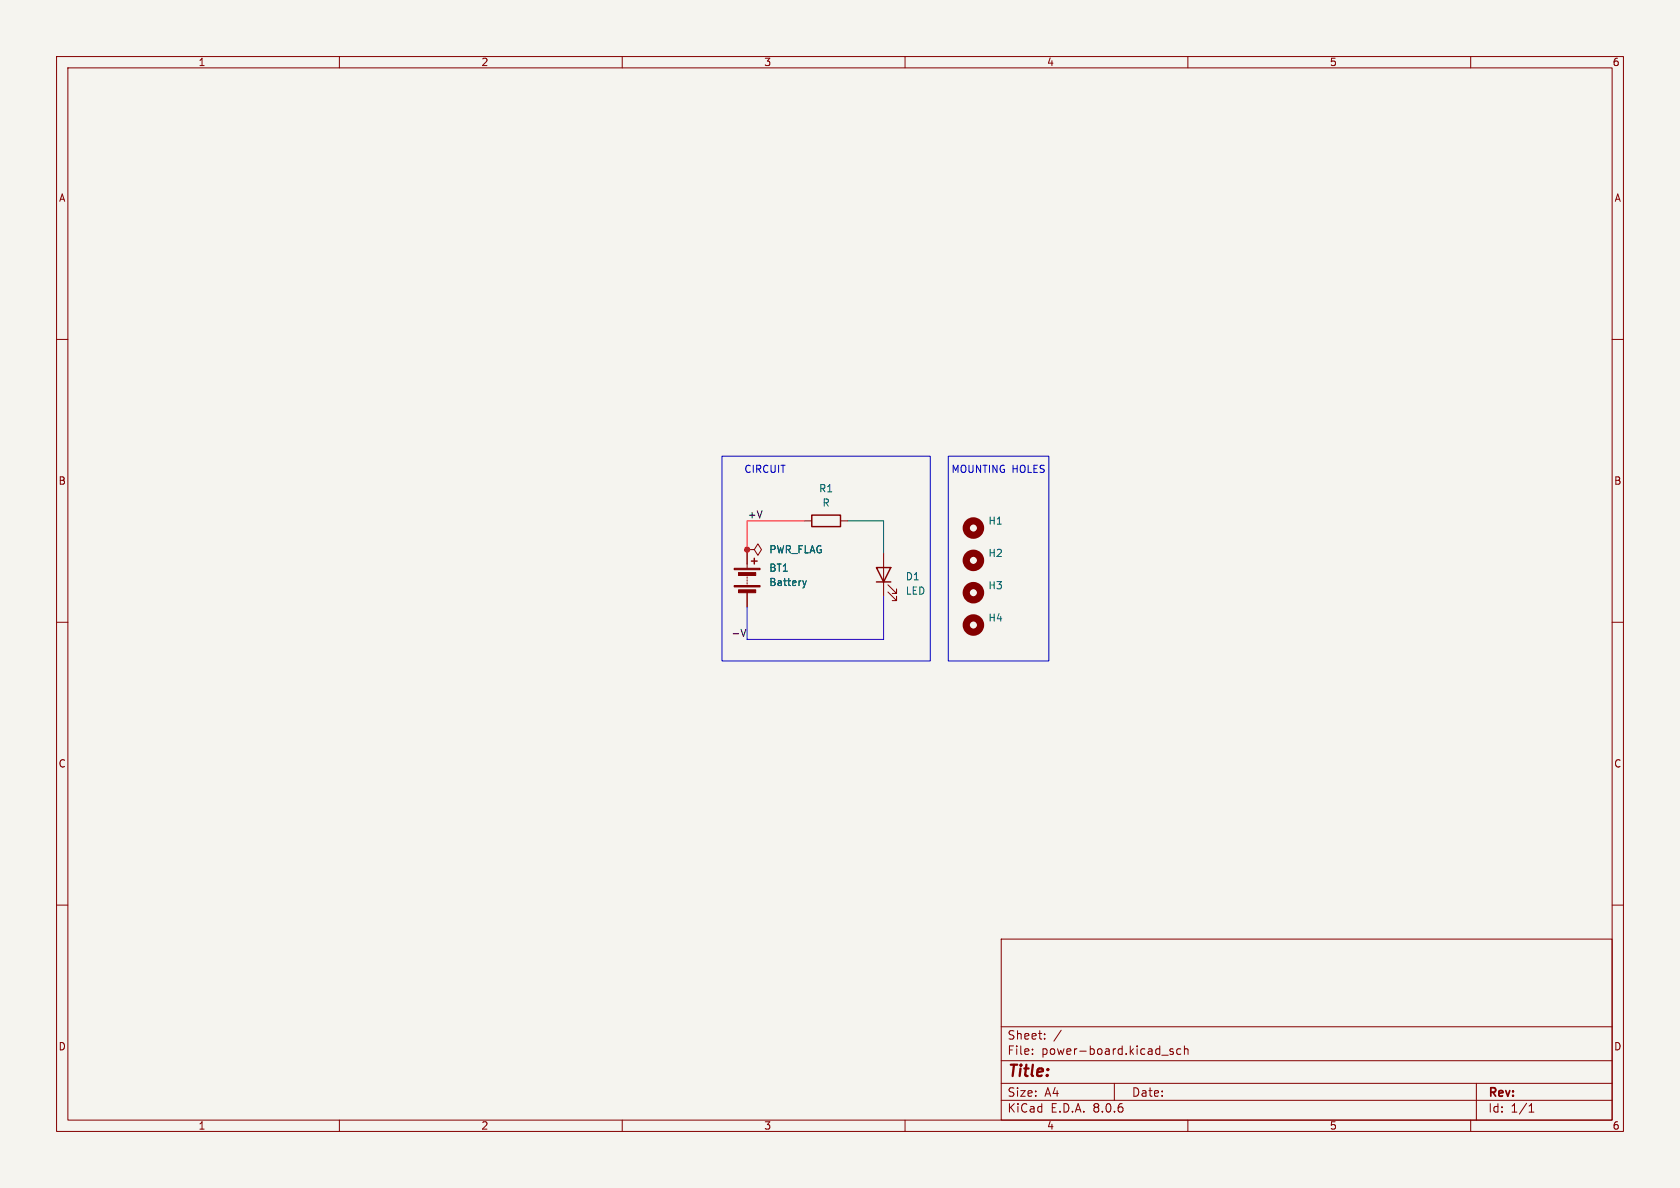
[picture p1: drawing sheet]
<svg xmlns="http://www.w3.org/2000/svg" width="297mm" height="210mm" viewBox="0 0 297 210" stroke-linecap="round" stroke-linejoin="round" font-family="sans-serif">
<path d="M0 0h297v210h-297z" fill="#f5f4ef" stroke="#f5f4ef" stroke-width=".18"/>
<g fill="none" stroke="#840000" stroke-width=".18">
<path d="M10 10h277v190h-277zM12 12h273v186h-273zM60 10v2M110 10v2M160 10v2M210 10v2M260 10v2M10 60h2M285 60h2M132.1 97.2h1.2l.7-1.1 .6 1.1-.6 1-.7-1M132.1 97.2h.1M132.1 97.2v3.3"/>
<path d="M142.2 92.1h1.3M148.6 92.1h1.3M156.2 97.8v7.6M10 110h2M132.1 102v.2M132.1 102.5v.2M132.1 103v.3M132.1 104.8v2.5M157 104.6l1.5 1.6v-.8v.8h-.8M157 103.4l1.5 1.5v-.8v.8h-.8M285 110h2M10 160h2"/>
<path d="M285 160h2M177 166h108v32h-108zM60 198v2M110 198v2M160 198v2M177 194.5h108M177 191.5h108M177 187.5h108M177 181.5h108M182.5 186.3v.1M182.5 185.5v.1M184.7 183.6v.1"/>
<path d="M184.7 182.8v.1M187.6 182.1l-1.3 2M197 191.5v3M205.4 186.5h1.1M207.4 185.5l-.4-.1-.2 .2 .1 .2 .5 .2v.3h-.6M208.7 185.5l-.4-.1-.3 .3v.4l.2 .2h.5M209.4 185.5l.2-.1 .4 .1v.9M209.4 184.9v1.5M210 198v2M260 198v2M261 191.5v6.5M270.3 196.6h.9"/>
<path d="M270.3 195.5l.4-.4v1.5"/>
</g>
<g fill="none" stroke="#840000" stroke-width="1.3">
<circle cx="172.1" cy="99.1" r="1.27"/>
<circle cx="172.1" cy="93.3" r="1.27"/>
<circle cx="172.1" cy="110.5" r="1.27"/>
<circle cx="172.1" cy="104.8" r="1.27"/>
</g>
<path d="M132.8 99.2h1.1M133.3 98.7v1M143.5 91.1h5.1v2h-5.1zM154.9 100.3h2.6l-1.3 2.6zM154.9 102.9h2.6" fill="none" stroke="#840000" stroke-width=".25"/>
<g fill="#840000" stroke="#840000" stroke-width=".18">
<path d="M129.8 103.5h4.6v.3h-4.6z"/>
<path d="M129.8 100.5h4.6v.2h-4.6z"/>
<path d="M130.6 104.3h3v.5h-3z"/>
<path d="M130.6 101.2h3v.5h-3z"/>
</g>
<path d="M141.9 102.7l.3 .8M142.2 103.5l-.2 .4M142.5 102.7l-.3 .8" fill="none" stroke="#006464" stroke-width=".18"/>
<path d="M131.9 111.2l-.5 1.3" fill="none" stroke="#0f0f0f" stroke-width=".18"/>
<path d="M127.6 80.6h36.9v36.2h-36.9zM167.6 80.6h17.8v36.2h-17.8z" fill="none" stroke="#0000c2" stroke-width=".18"/>
<path d="M149.9 92.1h6.3v5.7" fill="none" stroke="#009600" stroke-width=".18"/>
<path d="M156.2 105.4v7.6h-24.1v-5.7" fill="none" stroke="#0f00ff" stroke-width=".18"/>
<path d="M142.2 92.1h-10.1v5.1" fill="none" stroke="#ff0815" stroke-width=".18"/>
<circle cx="132.1" cy="97.2" r=".46" fill="#ff0815" stroke="#ff0815" stroke-width=".18"/>
<text font-size="2.8" fill="#840000" x="178" y="190.9">Title:</text>
<g font-size="2.1" fill="#840000">
<text x="178" y="184">Sheet:</text>
<text x="178" y="186.7">File:</text>
<text x="184.1" y="186.7">power-board.kicad_sch</text>
<text x="178" y="196.9">KiCad</text>
<text x="178" y="194.1">Size:</text>
<text x="184.7" y="194.1">A4</text>
<text x="185.7" y="196.9">E.D.A.</text>
<text x="193.3" y="196.9">8.0.6</text>
<text x="200" y="194.1">Date:</text>
<text x="263" y="194.3">Rev:</text>
<text x="263" y="196.9">Id:</text>
<text x="267.1" y="196.9">1/1</text>
</g>
<g font-size="1.8" fill="#840000">
<text x="35" y="11.9">1</text>
<text x="85" y="11.9">2</text>
<text x="135" y="11.9">3</text>
<text x="185" y="11.9">4</text>
<text x="235" y="11.9">5</text>
<text x="285" y="11.9">6</text>
<text x="10.3" y="35.9">A</text>
<text x="285.3" y="35.9">A</text>
<text x="10.3" y="85.9">B</text>
<text x="285.3" y="85.9">B</text>
<text x="10.3" y="135.9">C</text>
<text x="285.3" y="135.9">C</text>
<text x="10.3" y="185.9">D</text>
<text x="285.3" y="185.9">D</text>
<text x="35" y="199.9">1</text>
<text x="85" y="199.9">2</text>
<text x="135" y="199.9">3</text>
<text x="185" y="199.9">4</text>
<text x="235" y="199.9">5</text>
<text x="285" y="199.9">6</text>
</g>
<g font-size="1.8" fill="#0000c2">
<text x="131.5" y="83.8">CIRCUIT</text>
<text x="168.1" y="83.8">MOUNTING HOLES</text>
</g>
<g font-size="1.8" fill="#006464">
<text x="144.7" y="87.2">R1</text>
<text x="145.3" y="89.8">R</text>
<text x="174.6" y="92.9">H1</text>
<text x="135.9" y="101.3">BT1</text>
<text x="135.9" y="98">PWR_FLAG</text>
<text x="174.6" y="98.7">H2</text>
<text x="135.9" y="103.8">Battery</text>
<text x="160" y="102.8">D1</text>
<text x="160" y="105.3">LED</text>
<text x="174.6" y="104.4">H3</text>
<text x="174.6" y="110.1">H4</text>
</g>
<g font-size="1.8" fill="#0f0f0f">
<text x="132.1" y="91.7">+V</text>
<text x="129.2" y="112.7">-V</text>
</g>
</svg>
